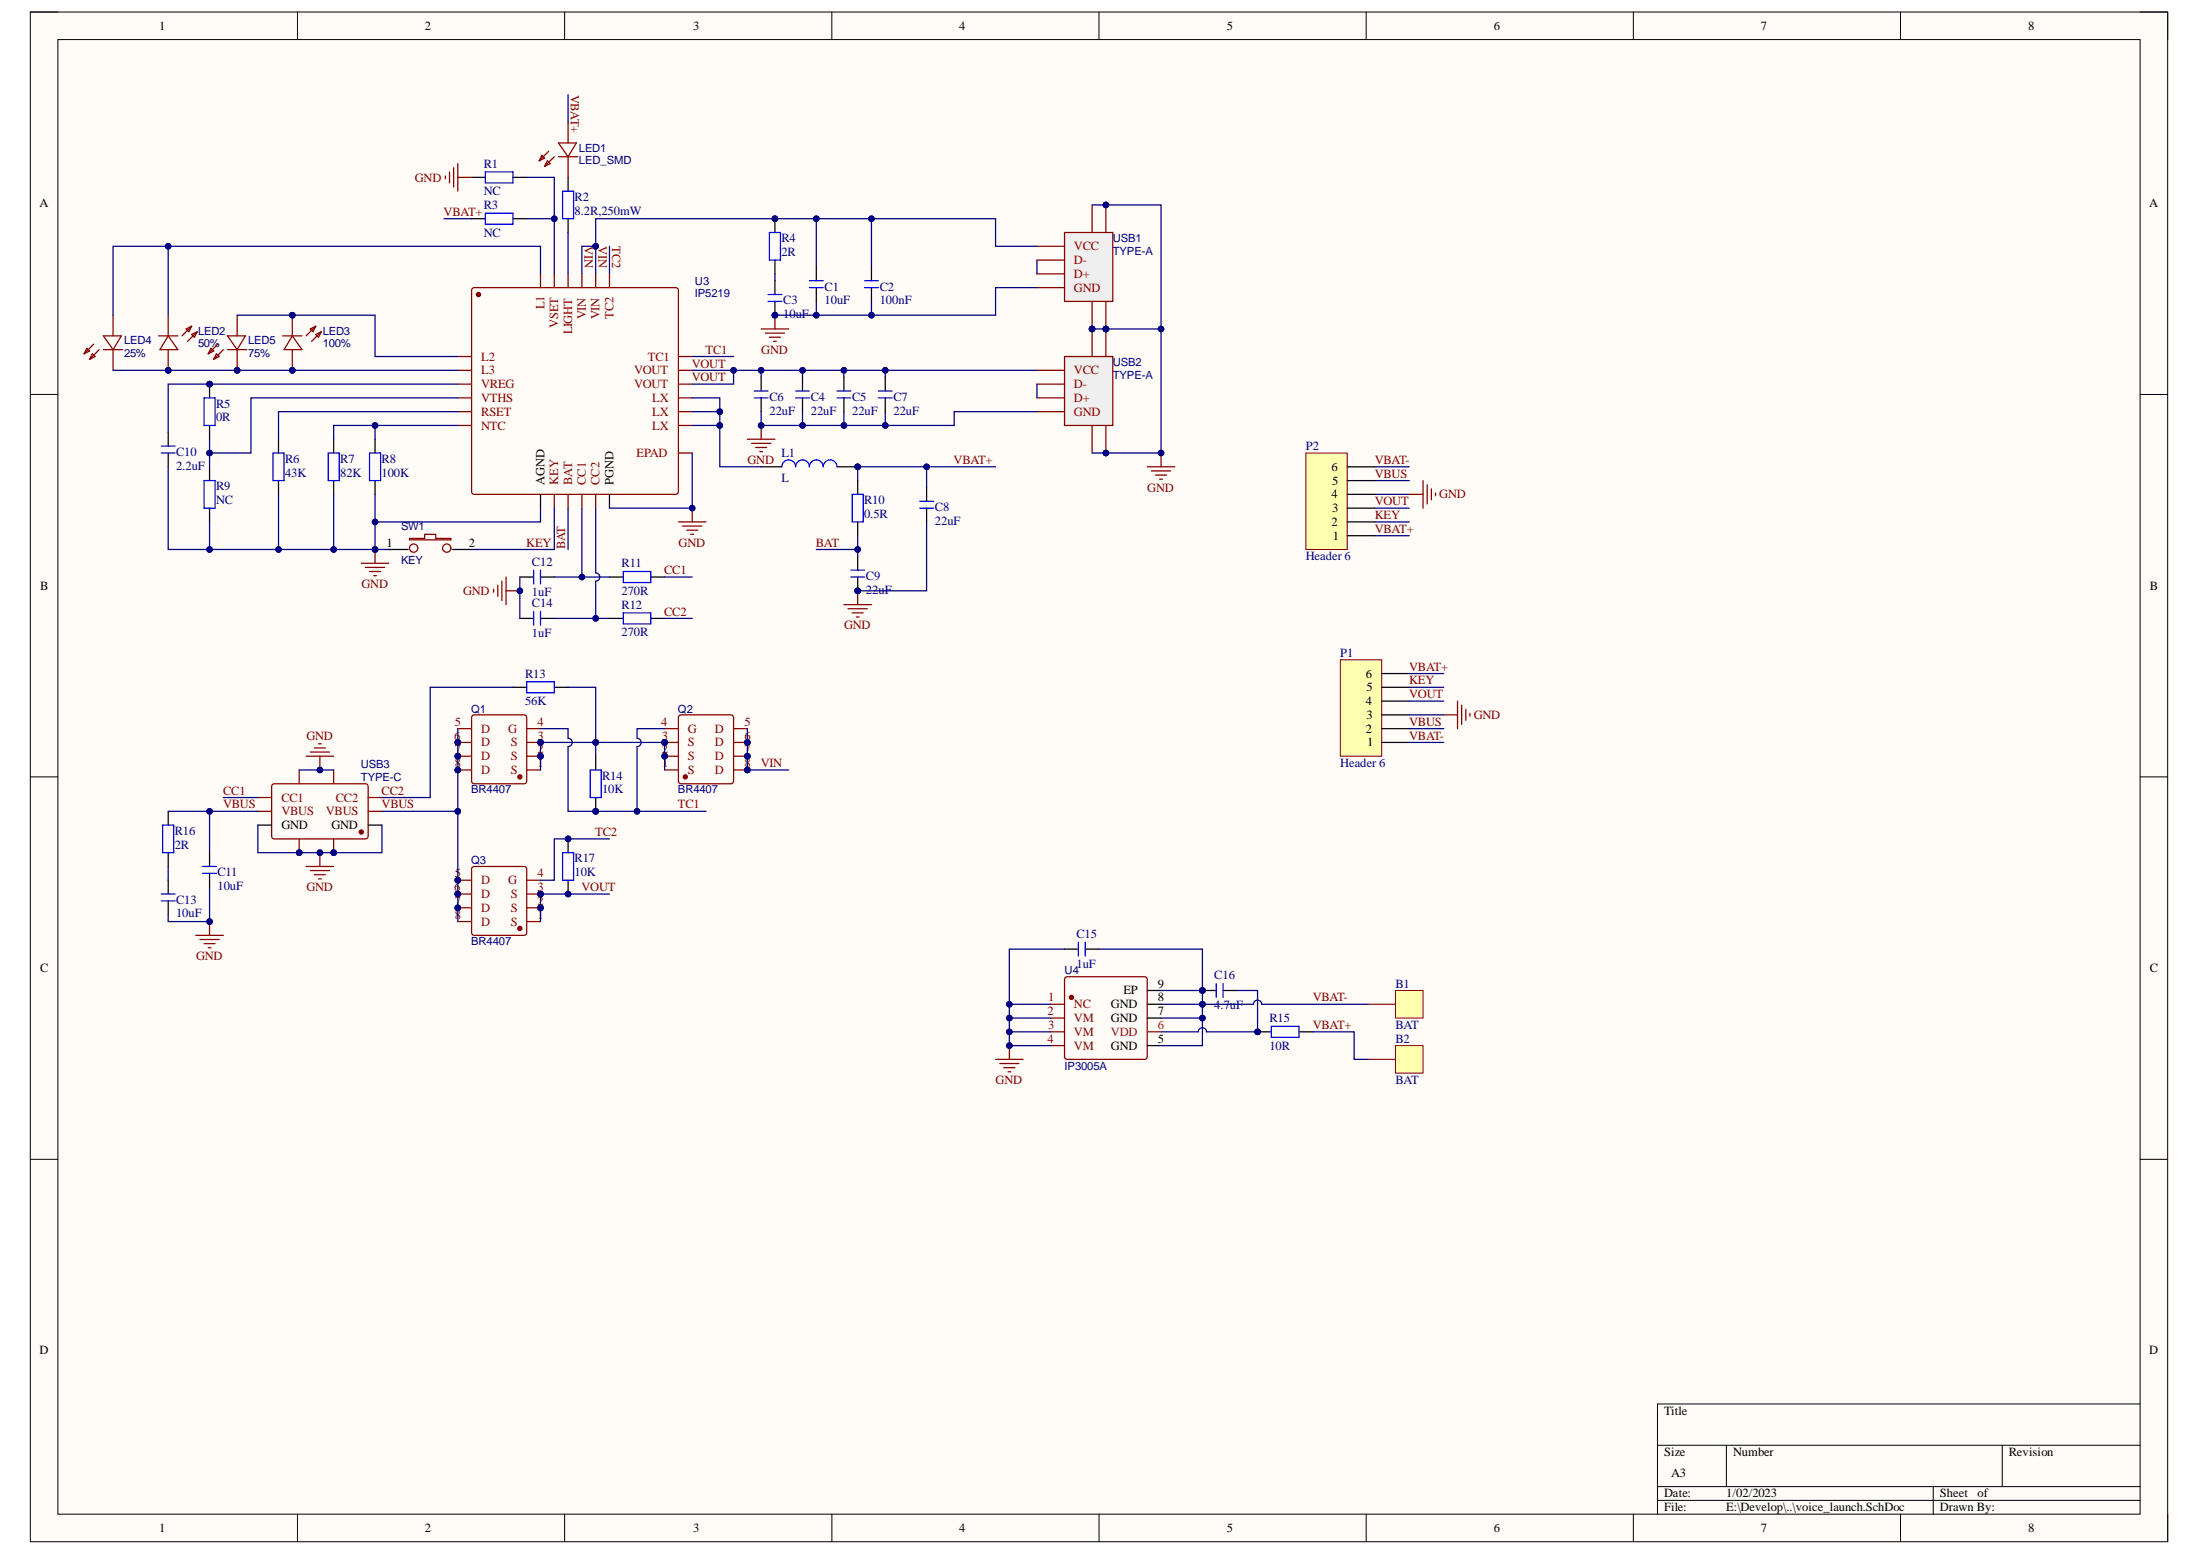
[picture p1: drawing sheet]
# Altium project voice_launch.PrjPcb
1 sheet, 52 parts. Net scope: global (net labels, ports and power ports of the same name join across sheets).
Board file: voice_launch.PcbDoc

## Sheet voice_launch.SchDoc
size A3

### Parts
B1  BAT  [BAT]
B2  BAT  [BAT]
C1  10uF  [C0603]
C2  100nF  [C0603]
C3  10uF  [C0603]
C4  22uF  [C0603]
C5  22uF  [C0603]
C6  22uF  [C0603]
C7  22uF  [C0603]
C8  22uF  [C0603]
C9  22uF  [C0603]
C10  2.2uF  [C0603]
C11  10uF  [C0603]
C12  1uF  [C0603]
C13  10uF  [C0603]
C14  1uF  [C0603]
C15  1uF  [C0805]
C16  4.7uF  [C0805]
L1  L  [IND-SMD]
LED1  LED_SMD  [LED-SMD]
LED2  50%  [LED0603]
LED3  100%  [LED0603]
LED4  25%  [LED0603]
LED5  75%  [LED0603]
P1  Header 5  [CONN-TH_S5B-PH-K-S-LF-SN]
P2  Header 5  [CONN-TH_B6B-PH-K-S]
Q1  BR4407  [PMOS-SOP-8]
Q2  BR4407  [PMOS-SOP-8]
Q3  BR4407  [PMOS-SOP-8]
R1  NC  [R0603]
R2  8.2R,250mW  [R0603]
R3  NC  [R0603]
R4  2R  [R0603]
R5  0R  [R0603]
R6  43K  [R0603]
R7  82K  [R0603]
R8  100K  [R0603]
R9  NC  [R0603]
R10  0.5R  [R0603]
R11  270R  [R0603]
R12  270R  [R0603]
R13  56K  [R0603]
R14  10K  [R0603]
R15  10R  [R0805]
R16  2R  [R0603]
R17  10K  [R0603]
SW1  KEY  [SW-SMD_TS24CA]
U3  IP5219  [QFN-24]
U4  IP3005A  [IP3005A]
USB1  TYPE-A  [USB-A]
USB2  TYPE-A  [USB-A]
USB3  TYPE-C  [TYPE-C]

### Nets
GND: C1.1 C2.1 C3.1 C4.1 C5.1 C6.1 C7.1 C8.1 C9.1 C10.1 C11.1 C12.2 C13.1 C14.2 C15.2 P1.4 P2.2 R1.2 R6.1 R7.1 R8.1 R9.1 SW1.1 U3.7(AGND) U3.12(PGND) U3.25(EPAD) U4.1(NC) U4.2(VM) U4.3(VM) U4.4(VM) USB1.4(GND) USB1.5 USB1.6 USB1.7 USB1.8 USB2.4(GND) USB2.5 USB2.6 USB2.7 USB2.8 USB3.7 USB3.8 USB3.9 USB3.10 USB3.A12(GND) USB3.B12(GND)
BAT: C9.2 R10.1 U3.9(BAT)
CC1: R11.1 USB3.A5(CC1)
CC2: R12.1 R13.2 USB3.B5(CC2)
KEY: P1.2 P2.4 SW1.2 U3.8(KEY)
TC1: Q1.4(G) Q2.4(G) R14.1 U3.18(TC1)
TC2: Q3.4(G) R17.2 U3.19(TC2)
VBAT+: B2.1 C8.2 L1.2 LED1.1(+) P1.1 P2.5 R3.2 R10.2 R15.1
VBAT-: B1.1 C15.1 C16.2 U4.5(GND) U4.7(GND) U4.8(GND) U4.9(EP)
VBUS: C11.2 P1.5 P2.1 Q1.5(D) Q1.6(D) Q1.7(D) Q1.8(D) Q3.5(D) Q3.6(D) Q3.7(D) Q3.8(D) R16.1 USB3.A9(VBUS) USB3.B9(VBUS)
VIN: C1.2 C2.2 Q2.5(D) Q2.6(D) Q2.7(D) Q2.8(D) R4.2 U3.20(VIN) U3.21(VIN) USB1.1(VCC)
VOUT: C4.2 C5.2 C6.2 C7.2 P1.3 P2.3 Q3.1(S) Q3.2(S) Q3.3(S) R17.1 U3.16(VOUT) U3.17(VOUT) USB2.1(VCC)
NetC3_2: C3.2 R4.1
NetC10_2: C10.2 R5.2 U3.3(VREG)
NetC12_1: C12.1 R11.2 U3.10(CC1)
NetC13_2: C13.2 R16.2
NetC14_1: C14.1 R12.2 U3.11(CC2)
NetC16_1: C16.1 R15.2 U4.6(VDD)
NetL1_1: L1.1 U3.13(LX) U3.14(LX) U3.15(LX)
NetLED1_2: LED1.2(-) R2.2
NetLED2_1: LED2.1(+) LED3.1(+) LED4.2(-) LED5.2(-) U3.2(L3)
NetLED2_2: LED2.2(-) LED4.1(+) U3.24(L1)
NetLED3_2: LED3.2(-) LED5.1(+) U3.1(L2)
NetQ1_1: Q1.1(S) Q1.2(S) Q1.3(S) Q2.1(S) Q2.2(S) Q2.3(S) R13.1 R14.2
NetR1_1: R1.1 R3.1 U3.23(VSET)
NetR2_1: R2.1 U3.22(LIGHT)
NetR5_1: R5.1 R9.2 U3.4(VTHS)
NetR6_2: R6.2 U3.5(RSET)
NetR7_2: R7.2 R8.2 U3.6(NTC)
NetUSB1_2: USB1.2(D-) USB1.3(D+)
NetUSB2_2: USB2.2(D-) USB2.3(D+)
